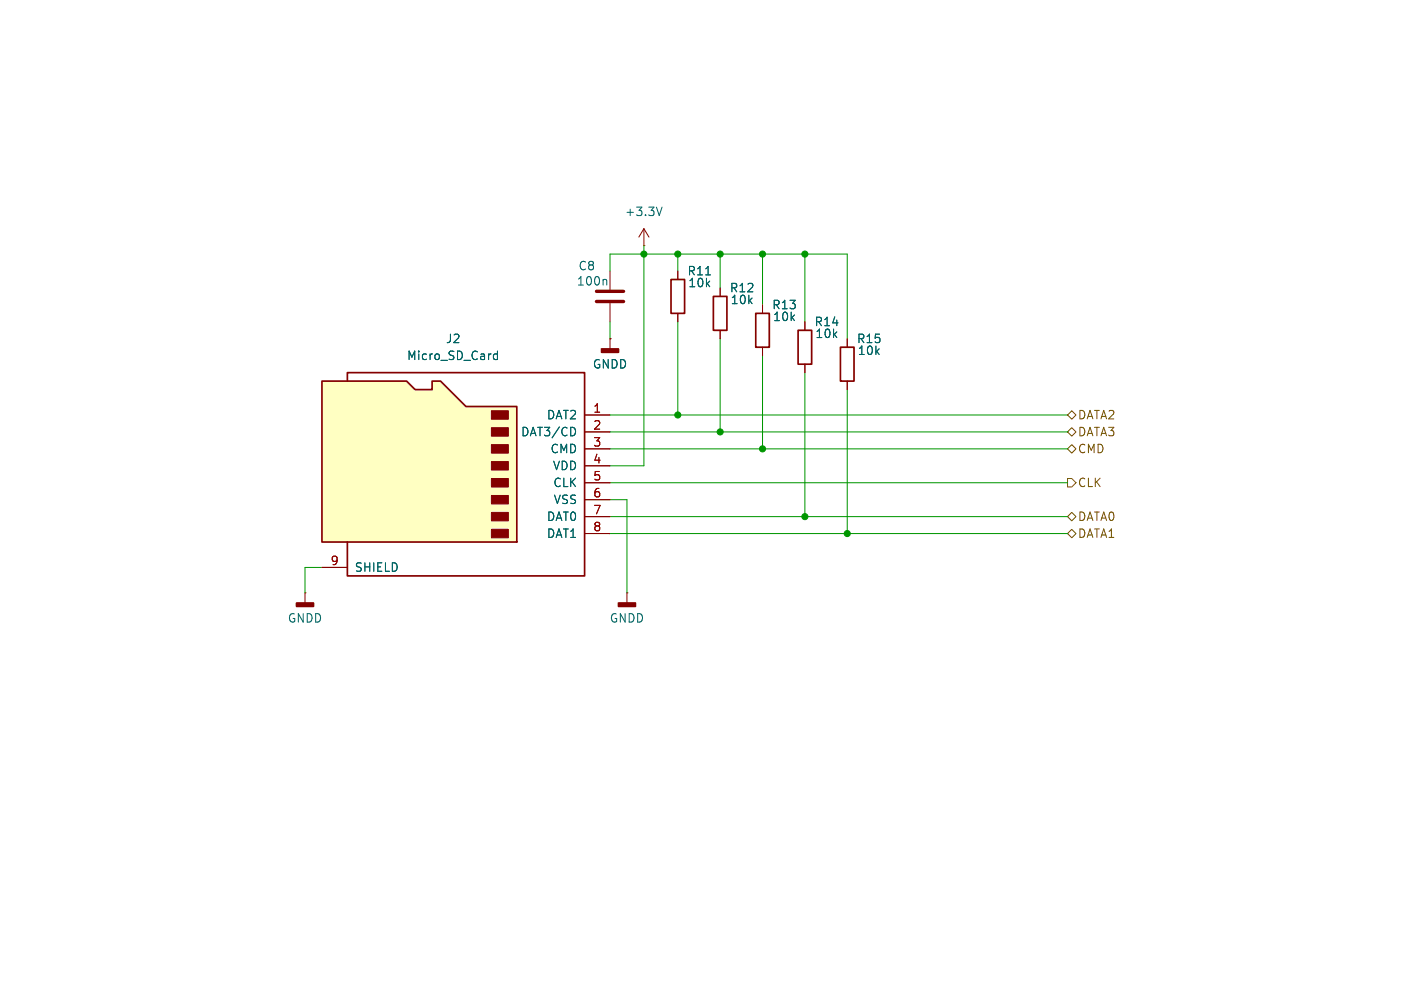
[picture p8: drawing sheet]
<svg xmlns="http://www.w3.org/2000/svg" width="210mm" height="148mm" viewBox="0 0 210 148" stroke-linecap="round" stroke-linejoin="round" font-family="sans-serif">
<path d="M100.6 41.9h2v5.1h-2zM106.9 44.5h2.1v5h-2.1zM113.3 47h2v5.1h-2zM119.6 49.5h2.1v5.1h-2.1zM126 52.1h2v5.1h-2z" fill="none" stroke="#840000" stroke-width=".25"/>
<g fill="none" stroke="#840000" stroke-width=".15">
<path d="M96.5 36.8h.1M96.5 34.3l-.7 1.3M96.5 34.3l.8 1.3M96.5 34.3v2.5M91.4 50.8h.1M91.4 40.6v2.8M91.4 45.5v2.8M91.4 50.8v1.5M101.6 40.6v1.3M101.6 47v1.3M107.9 43.2v1.3M107.9 49.5v1.3"/>
<path d="M114.3 45.7v1.3M114.3 52.1v1.2M120.6 48.3v1.2M120.6 54.6v1.3M127 50.8v1.3M127 57.2v1.2M45.7 88.9h.1M45.7 88.9v1.5M94 88.9h.1M94 88.9v1.5"/>
</g>
<path d="M99.2 31.1l-.4 1.2M90.8 41.9l.1 .2v.6M105.8 41.2h.7" fill="none" stroke="#006464" stroke-width=".15"/>
<path d="M89.4 43.7h4.1M89.4 45.2h4.1" fill="none" stroke="#840000" stroke-width=".51"/>
<g fill="#840000" stroke="#840000" stroke-width=".25">
<path d="M90.2 52.3h2.5v.5h-2.5z"/>
<path d="M44.4 90.4h2.6v.5h-2.6z"/>
<path d="M92.7 90.4h2.5v.5h-2.5z"/>
</g>
<path d="M48.3 57.2h12.7l1.2 1.2h2.6v-1.2h1.2l3.8 3.8h7.7v20.3h-29.2z" fill="#ffffc2"/>
<path d="M48.3 57.2h12.7l1.2 1.2h2.6v-1.2h1.2l3.8 3.8h7.7v20.3h-29.2zM52.1 57.2v-1.3h35.5v30.5h-35.5v-5.1" fill="none" stroke="#840000" stroke-width=".25"/>
<g fill="#840000" stroke="#840000" stroke-width=".15">
<path d="M73.7 61.6h2.5v1.3h-2.5z"/>
<path d="M73.7 64.1h2.5v1.3h-2.5z"/>
<path d="M73.7 66.7h2.5v1.2h-2.5z"/>
<path d="M73.7 69.2h2.5v1.3h-2.5z"/>
<path d="M73.7 71.8h2.5v1.2h-2.5z"/>
<path d="M73.7 74.3h2.5v1.3h-2.5z"/>
<path d="M73.7 76.8h2.5v1.3h-2.5z"/>
<path d="M73.7 79.4h2.5v1.2h-2.5z"/>
</g>
<g fill="none" stroke="#840000" stroke-width=".15">
<path d="M91.4 50.8h.1M101.6 40.6v1.3M101.6 47v1.3M107.9 43.2v1.3M107.9 49.5v1.3M114.3 45.7v1.3M114.3 52.1v1.2M120.6 48.3v1.2M120.6 54.6v1.3M127 50.8v1.3M127 57.2v1.2M87.6 62.2h3.8"/>
<path d="M87.6 64.8h3.8M87.6 67.3h3.8M87.6 69.9h3.8M87.6 72.4h3.8M87.6 74.9h3.8M87.6 77.5h3.8M48.3 85.1h3.8M87.6 80h3.8"/>
</g>
<path d="M74 53.7l.2 .2h.4M74.6 52.6v1.3M74.6 53.1h-.4l-.2 .2M105.8 41.2h.7M86 64.1l.3 .5-.1 .4-.2 .3" fill="none" stroke="#006464" stroke-width=".15"/>
<path d="M160 62.2l.7-.6 .6 .6-.6 .7zM160 64.8l.7-.7 .6 .7-.6 .6zM160 71.8h.7l.6 .6-.6 .6h-.7zM160.7 66.7l.6 .6-.6 .6-.7-.6zM160.7 76.8l.6 .7-.6 .6-.7-.6zM160 80l.7-.6 .6 .6-.6 .6z" fill="none" stroke="#725600" stroke-width=".15"/>
<g fill="none" stroke="#009600" stroke-width=".15">
<path d="M96.5 36.8v33.1h-5.1M101.6 38.1v2.5M107.9 38.1v5.1M114.3 38.1v7.6M120.6 38.1v10.2M91.4 40.6v-2.5h35.6v12.7M91.4 48.3v2.5M101.6 48.3v13.9M107.9 50.8v14M114.3 53.3v14M120.6 55.9v21.6M127 58.4v21.6"/>
<path d="M91.4 77.5h68.6M91.4 64.8h68.6M91.4 67.3h68.6M91.4 62.2h68.6M91.4 72.4h68.6M91.4 74.9h2.6v14M48.3 85.1h-2.6v3.8M91.4 80h68.6"/>
</g>
<g fill="#009600" stroke="#009600" stroke-width=".15">
<circle cx="114.3" cy="67.3" r=".46"/>
<circle cx="114.3" cy="38.1" r=".46"/>
<circle cx="127" cy="80" r=".46"/>
<circle cx="120.6" cy="77.5" r=".46"/>
<circle cx="120.6" cy="38.1" r=".46"/>
<circle cx="107.9" cy="38.1" r=".46"/>
<circle cx="101.6" cy="62.2" r=".46"/>
<circle cx="107.9" cy="64.8" r=".46"/>
<circle cx="101.6" cy="38.1" r=".46"/>
<circle cx="96.5" cy="38.1" r=".46"/>
</g>
<g font-size="1.8" fill="#006464">
<text x="93.6" y="32.6">+3.3V</text>
<text x="86.6" y="40.7">C8</text>
<text x="103" y="41.5">R11</text>
<text x="86.4" y="43">100n</text>
<text x="103.1" y="43.3">10k</text>
<text x="109.3" y="44">R12</text>
<text x="109.4" y="45.8">10k</text>
<text x="115.7" y="46.6">R13</text>
<text x="66.8" y="51.7">J2</text>
<text x="115.8" y="48.4">10k</text>
<text x="122" y="49.1">R14</text>
<text x="122.1" y="50.9">10k</text>
<text x="128.4" y="51.7">R15</text>
<text x="128.5" y="53.4">10k</text>
<text x="60.9" y="54.2">Micro_SD_Card</text>
<text x="88.8" y="55.5">GNDD</text>
<text x="78" y="65.6">DAT3/CD</text>
<text x="81.9" y="63.1">DAT2</text>
<text x="82.4" y="68.2">CMD</text>
<text x="82.8" y="70.7">VDD</text>
<text x="82.8" y="73.3">CLK</text>
<text x="82.9" y="75.8">VSS</text>
<text x="81.9" y="78.3">DAT0</text>
<text x="81.9" y="80.9">DAT1</text>
<text x="53.1" y="86">SHIELD</text>
<text x="43" y="93.6">GNDD</text>
<text x="91.3" y="93.6">GNDD</text>
</g>
<g font-size="1.8" fill="#a90000">
<text x="88.8" y="62">1</text>
<text x="88.8" y="64.5">2</text>
<text x="88.8" y="67.1">3</text>
<text x="88.8" y="69.6">4</text>
<text x="88.8" y="72.1">5</text>
<text x="88.8" y="74.7">6</text>
<text x="88.8" y="77.2">7</text>
<text x="88.8" y="79.8">8</text>
<text x="49.5" y="84.8">9</text>
</g>
<g font-size="1.8" fill="#725600">
<text x="161.5" y="63.1">DATA2</text>
<text x="161.5" y="65.6">DATA3</text>
<text x="161.5" y="68.2">CMD</text>
<text x="161.5" y="73.3">CLK</text>
<text x="161.5" y="80.9">DATA1</text>
<text x="161.5" y="78.3">DATA0</text>
</g>
</svg>
